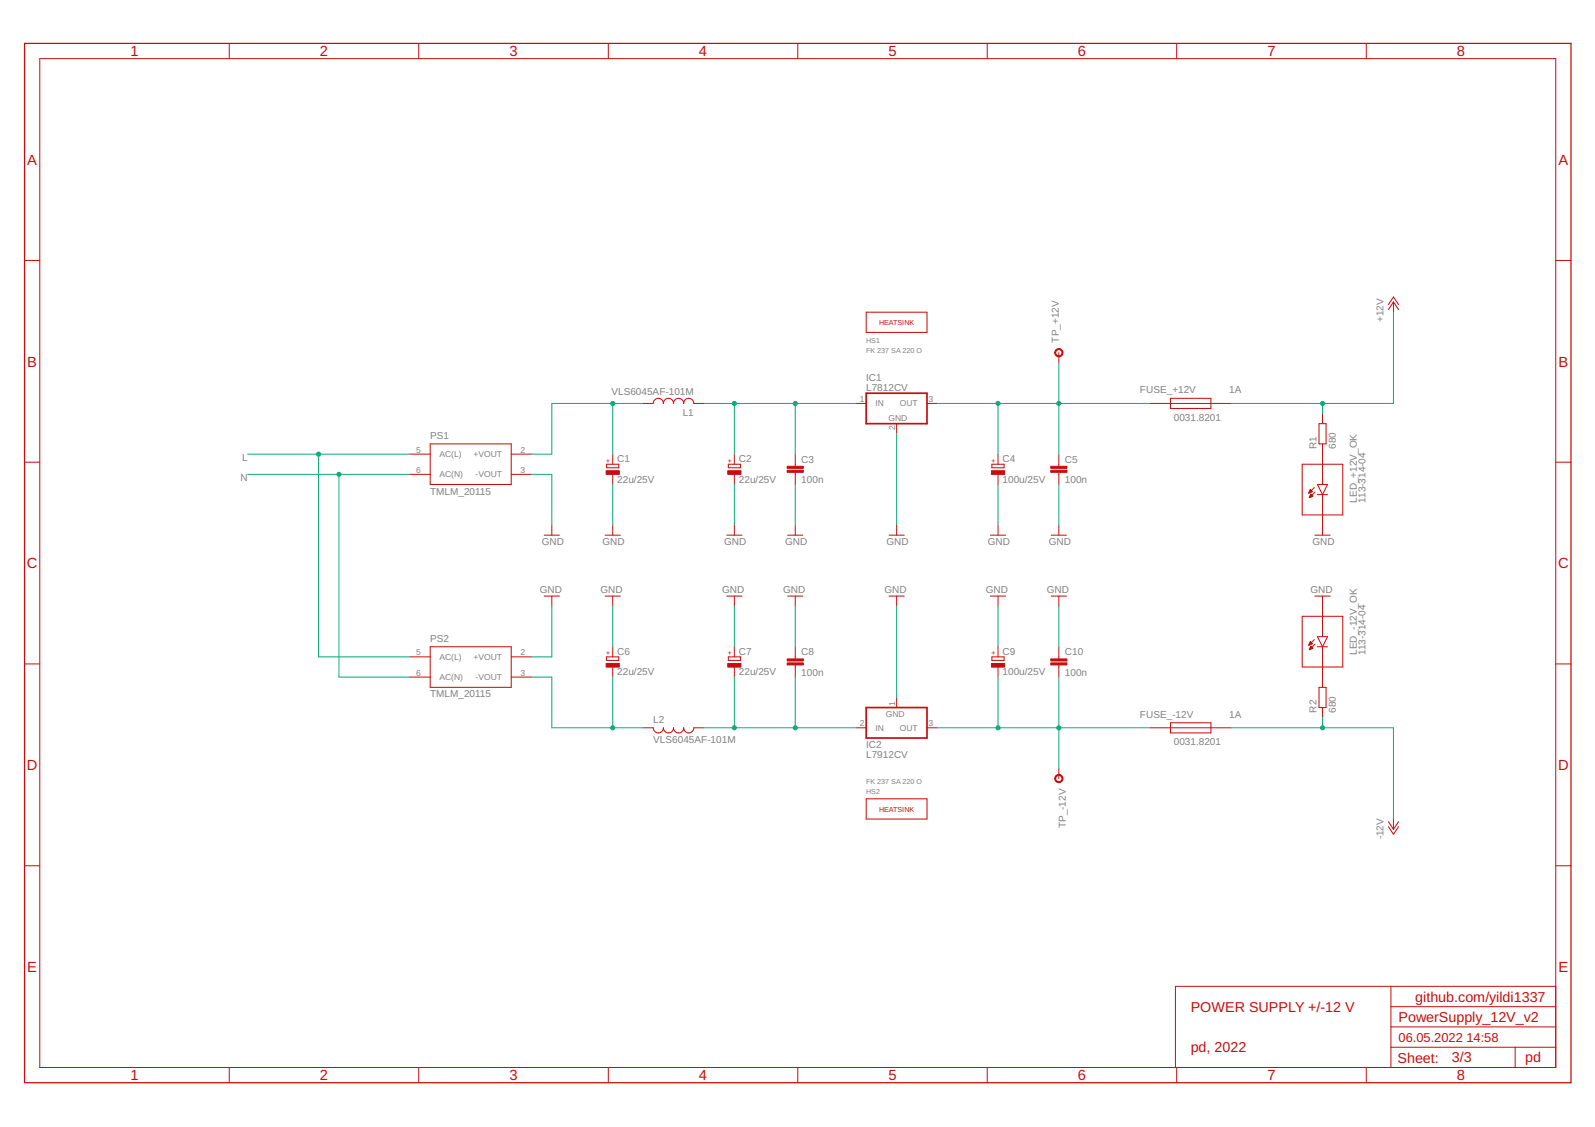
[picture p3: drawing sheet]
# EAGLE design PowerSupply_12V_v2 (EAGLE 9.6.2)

## Sheet 1 of 3: MAIN

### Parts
PCB_BRACKET  60807-011  [60807-011]

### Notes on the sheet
- SHEET ORDER:
  
  02: DIN 41612 CONNECTOR
  03: POWER SUPPLY +/-12 V
- github.com/yildi1337
- POWER SUPPLY +/-12 V
- v2
- pd, 2022
- pd

## Sheet 2 of 3: DIN 41612 CONNECTOR

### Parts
CON_BACKPLANE  09031326921  [09031326921]
TP_GND1  RSPRO-1MM-TERMINAL-POST-2622034  [RSPRO-1MM-TERMINAL-POST-2622034]
TP_GND2  RSPRO-1MM-TERMINAL-POST-2622034  [RSPRO-1MM-TERMINAL-POST-2622034]

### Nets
+5V: CON_BACKPLANE.1 CON_BACKPLANE.2
+12V: CON_BACKPLANE.5 ; also sheet 3
-12V: CON_BACKPLANE.6 ; also sheet 3
BITE_PS_5V_TS1: CON_BACKPLANE.11
BITE_PS_5V_TS2: CON_BACKPLANE.12
BITE_PS_12V_TS1: CON_BACKPLANE.13
BITE_PS_12V_TS2: CON_BACKPLANE.14
BITE_PS_+5V_CURRENT: CON_BACKPLANE.9
GND: CON_BACKPLANE.3 CON_BACKPLANE.4 CON_BACKPLANE.7 CON_BACKPLANE.8 CON_BACKPLANE.10 CON_BACKPLANE.15 CON_BACKPLANE.16 CON_BACKPLANE.17 CON_BACKPLANE.18 CON_BACKPLANE.19 CON_BACKPLANE.20 CON_BACKPLANE.21 CON_BACKPLANE.22 CON_BACKPLANE.23 CON_BACKPLANE.24 CON_BACKPLANE.29 CON_BACKPLANE.30 CON_BACKPLANE.31 CON_BACKPLANE.32 TP_GND1.P$1 TP_GND2.P$1 ; also sheet 3
L: CON_BACKPLANE.27 CON_BACKPLANE.28 ; also sheet 3
N: CON_BACKPLANE.25 CON_BACKPLANE.26 ; also sheet 3

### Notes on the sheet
- github.com/yildi1337
- DIN 41612 CONNECTOR
- pd, 2022
- pd

## Sheet 3 of 3: POWER SUPPLY +/-12 V

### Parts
C1  22u/25V  CPOL-EU153CLV-0505  [153CLV-0505]
C2  22u/25V  CPOL-EU153CLV-0505  [153CLV-0505]
C3  100n  C-EUC0603  [C0603]
C4  100u/25V  CPOL-EU153CLV-0810  [153CLV-0810]
C5  100n  C-EUC0603  [C0603]
C6  22u/25V  CPOL-EU153CLV-0505  [153CLV-0505]
C7  22u/25V  CPOL-EU153CLV-0505  [153CLV-0505]
C8  100n  C-EUC0603  [C0603]
C9  100u/25V  CPOL-EU153CLV-0810  [153CLV-0810]
C10  100n  C-EUC0603  [C0603]
FUSE_+12V  0031.8201  [0031.8201]
FUSE_-12V  0031.8201  [0031.8201]
HS1  FK 237 SA 220 O  FK_237_SA_220_O  [FK_237_SA_220_O]
HS2  FK 237 SA 220 O  FK_237_SA_220_O  [FK_237_SA_220_O]
IC1  L7812CV  [L7812CV]
IC2  L7912CV  [L7912CV]
L1  VLS6045AF-101M  [VLS6045AF-101M]
L2  VLS6045AF-101M  [VLS6045AF-101M]
LED_+12V_OK  113-314-04  [113-314-04]
LED_-12V_OK  113-314-04  [113-314-04]
PS1  TMLM_20115  TMLM_201XX  [TMLM_201XX]
PS2  TMLM_20115  TMLM_201XX  [TMLM_201XX]
R1  680  R-EU_R0603  [R0603]
R2  680  R-EU_R0603  [R0603]
TP_+12V  RSPRO-1MM-TERMINAL-POST-2622034  [RSPRO-1MM-TERMINAL-POST-2622034]
TP_-12V  RSPRO-1MM-TERMINAL-POST-2622034  [RSPRO-1MM-TERMINAL-POST-2622034]

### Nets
+12V: FUSE_+12V.2 R1.2 ; also sheet 2
-12V: FUSE_-12V.2 R2.1 ; also sheet 2
GND: C1.- C2.- C3.2 C4.- C5.2 C6.+ C7.+ C8.1 C9.+ C10.1 IC1.2(GND) IC2.1(GND) LED_+12V_OK.-(C) LED_-12V_OK.+(A) PS1.3(-VOUT) PS2.2(+VOUT) ; also sheet 2
L: PS1.5(AC(L)) PS2.5(AC(L)) ; also sheet 2
N: PS1.6(AC(N)) PS2.6(AC(N)) ; also sheet 2
N$1: C7.- C8.2 IC2.2(IN) L2.1
N$2: LED_-12V_OK.-(C) R2.2
N$3: C9.- C10.2 FUSE_-12V.1 IC2.3(OUT) TP_-12V.P$1
N$4: C1.+ L1.1 PS1.2(+VOUT)
N$5: C6.- L2.2 PS2.3(-VOUT)
N$7: LED_+12V_OK.+(A) R1.1
N$8: C4.+ C5.1 FUSE_+12V.1 IC1.3(OUT) TP_+12V.P$1
N$12: C2.+ C3.1 IC1.1(IN) L1.2

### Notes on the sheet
- 1A
- 1A
- github.com/yildi1337
- POWER SUPPLY +/-12 V
- pd, 2022
- pd
